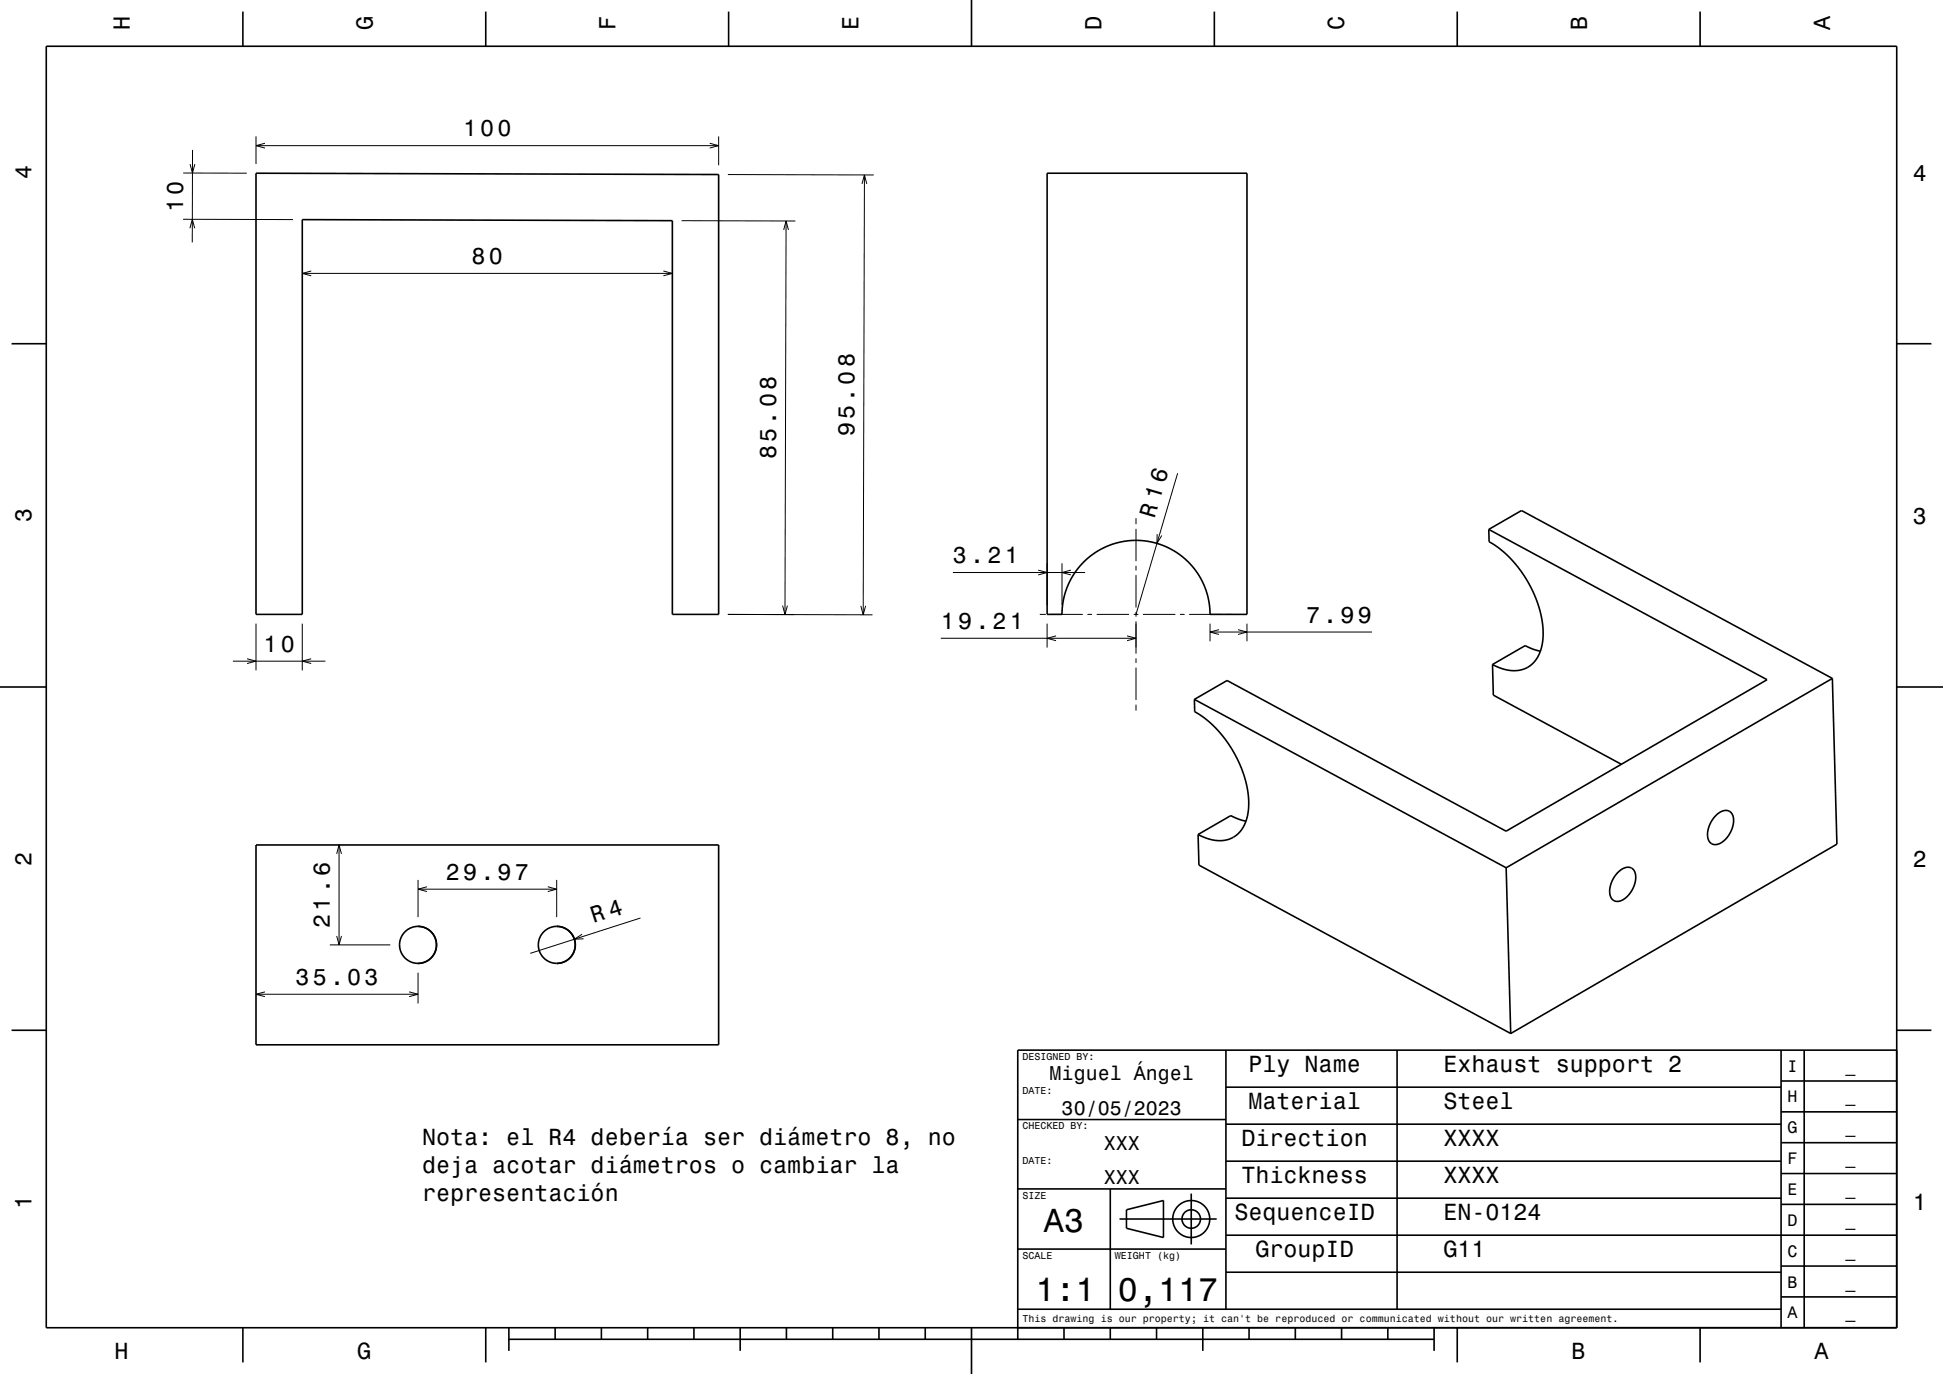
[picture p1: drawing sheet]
<svg xmlns="http://www.w3.org/2000/svg" width="420mm" height="297mm" viewBox="0 0 420 297" stroke-linecap="round" stroke-linejoin="round" font-family="sans-serif">
<g fill="none" stroke="#000" stroke-width=".22">
<path d="M39.6 37.4h13.7M41.1 35.5l.5 1.9 .5-1.9M41.6 32.4v20M55.3 29.5v5.9M55.3 31.5h100M57.3 31l-2 .5 2 .5M153.4 31l1.9 .5-1.9 .5M155.3 29.5v6.2M157.3 37.7l31.6 .1M186.3 39.7l.6-1.9 .5 1.9M186.9 37.8l-.3 95.1M39.6 47.4l23.7 .1"/>
<path d="M41 49.3l.6-1.9 .5 1.9M65.3 59.1h80M67.3 58.6l-2 .5 2 .5M143.4 58.6l1.9 .5-1.9 .5M147.3 47.7l24.6 .1M169.4 49.7l.5-1.9 .5 1.9M169.9 47.8l-.2 85M245.6 112v1.3M245.6 114.3v7M250.1 115.5v2l1-1.7M254.6 102.3l-9 30.5M55.3 134.8v10.1"/>
<path d="M65.3 134.8v10.1M157.3 132.8l31.3 .1M169.2 130.9l.5 1.9 .5-1.9M186.1 131l.5 1.9 .5-1.9M203.4 138h42.2M206 123.8h28.6M224.4 123.2l1.9 .6-1.9 .5M224.8 132.8h1.3M226.3 121.8v9M226.3 134.8v5.2M227.1 132.8h7M228.3 137.5l-2 .5 2 .5"/>
<path d="M229.6 121.8v9M231.5 123.2l-1.9 .6 1.9 .5M235.1 132.8h1M237.1 132.8h7M243.6 137.5l2 .5-2 .5M245.1 132.8h1M245.6 122.3v1M245.6 124.3v7M245.6 132.3v1M245.6 134.3v7M247.1 132.8h7M255.1 132.8h1"/>
<path d="M257.1 132.8h7M261.6 134.8v3.8M261.6 136.6h35M263.5 136.1l-1.9 .5 1.9 .5M265.1 132.8h1.3M267.6 136.1l1.9 .5-1.9 .5M269.5 134.8v3.8M50.3 142.9h20M53.4 142.4l1.9 .5-1.9 .5M67.3 142.4l-2 .5 2 .5M245.6 142.3v1M245.6 144.3v7"/>
<path d="M245.6 152.3v1.3M72.8 184.6l.5-2 .5 2M73.3 182.6v21.6M90.4 190.2v8M90.4 192.2h29.9M92.3 191.7l-1.9 .5 1.9 .5M118.4 191.7l1.9 .5-1.9 .5M120.3 190.2v8M138.4 198.4l-23.8 7.7M55.3 214.9h35.1M57.3 214.4l-2 .5 2 .5M71.3 204.2h13.1"/>
<path d="M72.8 202.3l.5 1.9 .5-1.9M88.4 214.4l2 .5-2 .5M90.4 210.2v6.7M123.1 201.3l.6 .8 .4 .9M125.8 201.9l-1.7 1.1 2-.1"/>
</g>
<g fill="none" stroke="#000" stroke-width=".35">
<path d="M10 10h400v277h-400zM52.5 2.5v7.5M105 2.5v7.5M157.5 2.5v7.5M210 0v10M262.5 2.5v7.5M315 2.5v7.5M367.5 2.5v7.5M55.3 37.4l100 .3v95.1h-10v-85.1l-80-.2v85.3h-10zM226.3 37.4h43.2v95.4h-7.9l-.3-3-.9-3.1-1.4-2.6-2.1-2.6-2.5-2-2.6-1.4-2.9-.9-3.2-.4-2.7 .2-2.7 .7-2.7 1.2-2.3 1.6-1.3 1.2-1.3 1.5-1.7 3-1.1 3.4-.3 3.2h-3.3zM2.5 74.3h7.5M410 74.3h7.5"/>
<path d="M321.8 114.4l.1 2.7 2.4 1.6 2.4 2.2 2.1 2.7 1.9 2.9 1.1 2.3 .9 2.5 .6 2.4 .3 2.6-.1 2.4-.6 2.3-1 1.8-1.3 1.2-1.7 .8-2 .2-2.2-.5-2.1-.9M321.8 114.4l60.2 32.5-56.4 32.8-60.3-32.6-7.1 4.1M321.8 114.4l7.1-4 67.2 36.2M0 148.5h10M258.2 151.2l.1 2.6 2.6 1.8 2.3 2.2 2.2 2.7 1.6 2.8 1.2 2.4 1 2.8 .5 2.4 .2 2.4-.1 2.3-.5 2.1-1.1 1.9-1.3 1.2-1.7 .7-1.8 .2-2-.3-2.4-1M258.2 151.2l67.4 36.4M322.6 143.6l.2 6.7 27.7 14.9M333 140.8l-1.7-.5-1.6-.7-7.1 4M396.1 146.6l-70.5 41M396.1 146.6l1 35.9-70.5 40.9M410 148.5h10M269.3 177.5l-1.7-.5-1.5-.7-7.1 4.1"/>
<path d="M370.8 176.3a2.41 2.41 0 0 1 3.3-.8 4.1 4.1 0 0 1-.4 5 3.3 3.3 0 0 1-3.7 1.9 3.3 3.3 0 0 1-.4-4.2zM55.3 182.6h100v43.2h-100zM259 180.4l.2 6.6 67.4 36.4M325.6 187.6l1 35.8M349.7 188.6a2.41 2.41 0 0 1 3.2-.8 4.1 4.1 0 0 1-.3 4.9 3.3 3.3 0 0 1-3.7 2 3.3 3.3 0 0 1-.4-4.3zM90.4 200.2a4 4 0 0 1 3.9 4 4 4 0 0 1-3.9 4M90.4 200.2a4 4 0 0 1 4 4 4 4 0 0 1-4 4M90.4 200.2a4 4 0 0 0-4 4 4 4 0 0 0 4 4M120.4 200.2a4 4 0 0 1 3.9 4 4 4 0 0 1-3.9 4M120.4 200.2a4 4 0 0 1 4 4 4 4 0 0 1-4 4M120.4 200.2a4 4 0 0 0-4 4 4 4 0 0 0 4 4M2.5 222.7h7.5"/>
<path d="M265 235h120M265 227v56M302 227v56M385 233.7h25M385 227v60M390 227v60M410 222.7h7.5M410 227h-190v62.5M220 257h45M220 242h45M240 257v26M257.5 258v11"/>
<path d="M265 259h120M265 251h120M265 243h120M385 253.7h25M385 247h25M385 240.3h25M220 270h45M242 263.5h21M243.5 261.5l8-2v8l-8-2zM265 275h120M265 267h145M385 273.7h25"/>
<path d="M385 260.3h25M52.5 287v7.5M105 287v7.5M110 289.5h200M110 287v5M120 287v2.5M130 287v2.5M140 287v2.5M150 287v2.5M160 287v5M170 287v2.5M180 287v2.5"/>
<path d="M190 287v2.5M200 287v2.5M210 287v10M220 283h165M230 287v2.5M240 287v2.5M250 287v2.5M260 287v5M270 287v2.5M280 287v2.5M290 287v2.5M300 287v2.5"/>
<path d="M310 287v5M315 287v7.5M367.5 287v7.5M385 280.3h25"/>
<circle cx="257.5" cy="263.5" r="2"/>
<circle cx="257.5" cy="263.5" r="4"/>
</g>
<g font-size="7.2">
<text x="225.7" y="266.3">A3</text>
<text x="223.8" y="281.3">1:1</text>
<text x="241.7" y="281.3">0,117</text>
</g>
<g font-size="5">
<text x="28.1" y="6.5" transform="rotate(-90 28.1 6.5)">H</text>
<text x="80.6" y="6.5" transform="rotate(-90 80.6 6.5)">G</text>
<text x="133.1" y="6.5" transform="rotate(-90 133.1 6.5)">F</text>
<text x="185.6" y="6.5" transform="rotate(-90 185.6 6.5)">E</text>
<text x="238.1" y="6.5" transform="rotate(-90 238.1 6.5)">D</text>
<text x="290.6" y="6.5" transform="rotate(-90 290.6 6.5)">C</text>
<text x="343.1" y="6.5" transform="rotate(-90 343.1 6.5)">B</text>
<text x="395.6" y="6.5" transform="rotate(-90 395.6 6.5)">A</text>
<text x="100.1" y="29.5">100</text>
<text x="6.8" y="38.7" transform="rotate(-90 6.8 38.7)">4</text>
<text x="413.5" y="39">4</text>
<text x="39.6" y="45.8" transform="rotate(-90 39.6 45.8)">10</text>
<text x="102" y="57.1">80</text>
<text x="184.7" y="94.3" transform="rotate(-90 184.7 94.3)">95.08</text>
<text x="167.8" y="99.3" transform="rotate(-90 167.8 99.3)">85.08</text>
<text x="6.8" y="112.9" transform="rotate(-90 6.8 112.9)">3</text>
<text x="249.6" y="112.1" transform="rotate(-74 249.6 112.1)">R 16</text>
<text x="413.5" y="113.2">3</text>
<text x="206" y="121.8">3.21</text>
<text x="203.4" y="136">19.21</text>
<text x="282.3" y="134.6">7.99</text>
<text x="57" y="140.9">10</text>
<text x="6.8" y="187.1" transform="rotate(-90 6.8 187.1)">2</text>
<text x="96.4" y="190.2">29.97</text>
<text x="413.5" y="187.4">2</text>
<text x="71.3" y="200.6" transform="rotate(-90 71.3 200.6)">21.6</text>
<text x="128.3" y="199.6" transform="rotate(-18 128.3 199.6)">R 4</text>
<text x="63.9" y="212.9">35.03</text>
<text x="269.9" y="231.8">Ply Name</text>
<text x="312" y="231.8">Exhaust support 2</text>
<text x="269.9" y="239.8">Material</text>
<text x="312" y="239.8">Steel</text>
<text x="91.2" y="247.4">Nota: el R4 debería ser diámetro 8, no</text>
<text x="268.3" y="247.8">Direction</text>
<text x="312" y="247.8">XXXX</text>
<text x="91.2" y="253.5">deja acotar diámetros o cambiar la</text>
<text x="268.3" y="255.8">Thickness</text>
<text x="312" y="255.8">XXXX</text>
<text x="6.8" y="261.3" transform="rotate(-90 6.8 261.3)">1</text>
<text x="91.2" y="259.5">representación</text>
<text x="266.8" y="263.8">SequenceID</text>
<text x="312" y="263.8">EN-0124</text>
<text x="413.5" y="261.6">1</text>
<text x="271.4" y="271.8">GroupID</text>
<text x="312" y="271.8">G11</text>
<text x="24.7" y="293.8">H</text>
<text x="77.2" y="293.8">G</text>
<text x="339.7" y="293.8">B</text>
<text x="392.2" y="293.8">A</text>
</g>
<g font-size="4.3">
<text x="226.9" y="233.5">Miguel Ángel</text>
<text x="229.5" y="241">30/05/2023</text>
<text x="238.6" y="248.5">XXX</text>
<text x="238.6" y="256">XXX</text>
</g>
<g font-size="3.6">
<text x="386.4" y="231.6">I</text>
<text x="398.9" y="231.6">_</text>
<text x="386.4" y="238.3">H</text>
<text x="398.9" y="238.3">_</text>
<text x="386.4" y="245">G</text>
<text x="398.9" y="245">_</text>
<text x="386.4" y="251.6">F</text>
<text x="398.9" y="251.6">_</text>
<text x="386.4" y="258.3">E</text>
<text x="398.9" y="258.3">_</text>
<text x="386.4" y="265">D</text>
<text x="398.9" y="265">_</text>
<text x="386.4" y="271.6">C</text>
<text x="398.9" y="271.6">_</text>
<text x="386.4" y="278.3">B</text>
<text x="398.9" y="278.3">_</text>
<text x="386.4" y="285">A</text>
<text x="398.9" y="285">_</text>
</g>
<g font-size="2.2">
<text x="221" y="229.1">DESIGNED BY:</text>
<text x="221" y="236.6">DATE:</text>
<text x="221" y="244.1">CHECKED BY:</text>
<text x="221" y="251.6">DATE:</text>
<text x="221" y="259.1">SIZE</text>
<text x="221" y="272.1">SCALE</text>
<text x="241" y="272.1">WEIGHT (kg)</text>
<text x="221" y="285.8">This drawing is our property; it can't be reproduced or communicated without our written agreement.</text>
</g>
</svg>
